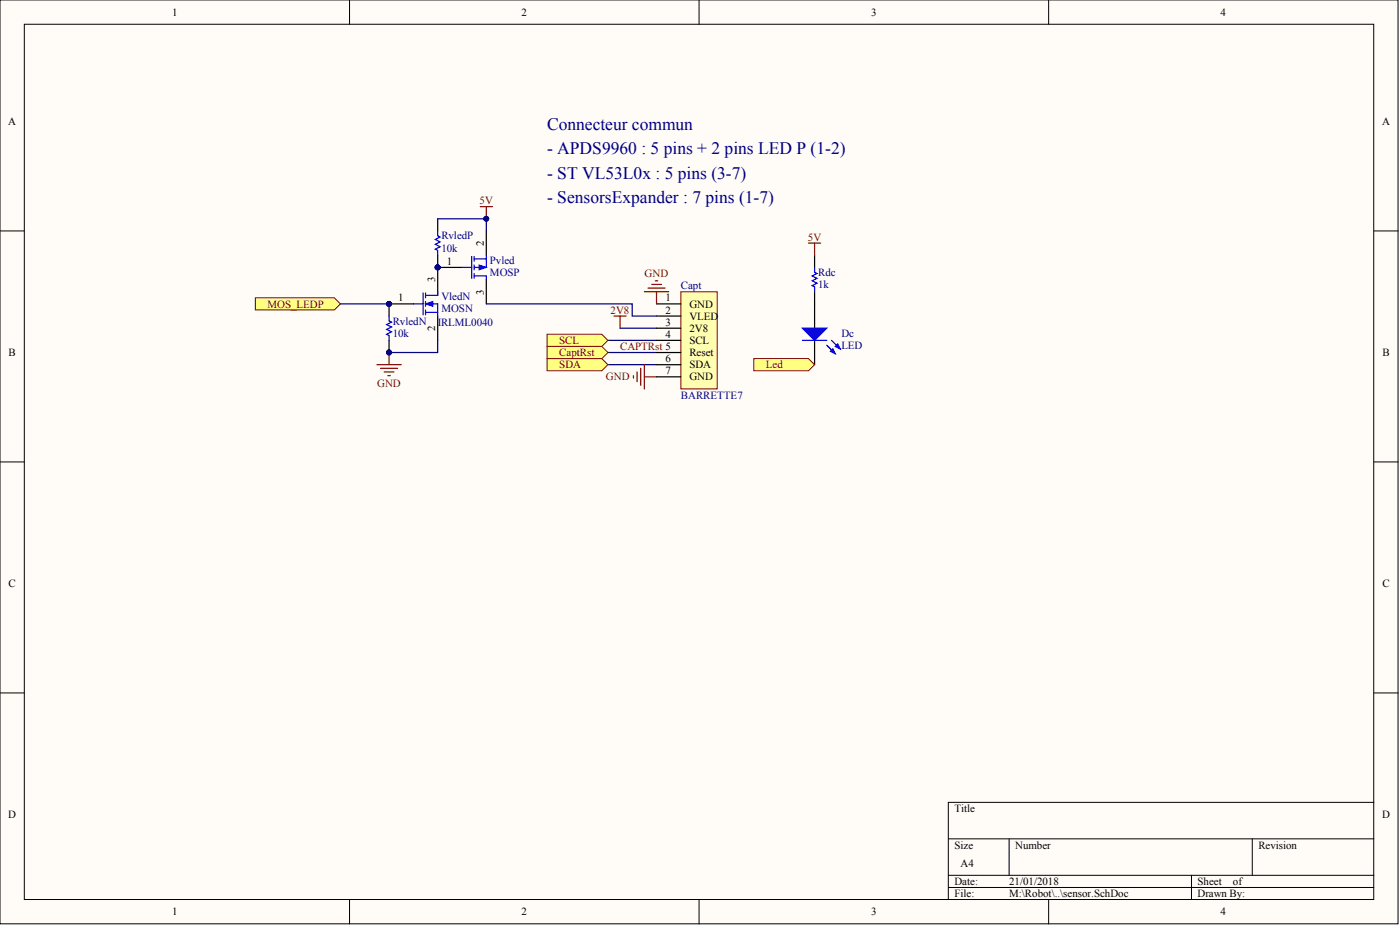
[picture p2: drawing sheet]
<svg xmlns="http://www.w3.org/2000/svg" width="243mm" height="161mm" viewBox="0 0 243 161" stroke-linecap="round" stroke-linejoin="round" font-family="sans-serif">
<g fill="#fffcf8" stroke="#000" stroke-width=".17">
<path d="M0 0h243.1v160.5h-243.1z"/>
<path d="M4.2 4.2h234.6v152.1h-234.6z"/>
</g>
<g fill="none" stroke="#000" stroke-width=".17">
<path d="M60.8 0v4.2M121.5 0v4.2M182.3 0v4.2M0 40.1h4.2M238.9 40.1h4.2M0 80.2h4.2M238.9 80.2h4.2M0 120.4h4.2M238.9 120.4h4.2M238.9 139.4h-74v16.9M60.8 156.3v4.2M121.5 156.3v4.2"/>
<path d="M164.9 145.7h74M164.9 152.1h74M164.9 154.2h74M175.5 145.7v6.4M182.3 156.3v4.2M207.2 152.1v4.2M217.7 145.7v6.4"/>
</g>
<path d="M76.1 38v2.1M67.6 52.8h4.3M67.6 59.1v2.1M76.1 54.9v4.2M80.3 46.5h-4.2v4.2M84.6 40.1v4.2M84.6 48.6v4.2" fill="none" stroke="#000" stroke-width=".21"/>
<g fill="none" stroke="#00f" stroke-width=".21">
<path d="M67.6 54.9v.8l.5 .3-.9 .4 .9 .4-.9 .4 .9 .5-.9 .4 .4 .2v.8M71.9 52.8h1.7M73.6 50.9v3.8M74 52.8h2.1v2.1M74 54.3h2.1M74 50.9v.8M74 52.4v.8M74 53.8v.9M76.1 40.1v.9l.4 .2-.8 .4 .8 .4-.8 .4 .8 .5-.8 .4 .4 .2v.8M76.1 50.7v.6h-2.1M80.3 46.5h1.7M82 44.6v3.8"/>
<path d="M82.4 47.9h2.2v.7M82.4 45h2.2M82.4 44.6v.8M82.4 46v.9M82.4 47.5v.9M84.6 44.3v2.2h-2.2"/>
</g>
<g fill="#00f" stroke="#00f" stroke-width=".17">
<path d="M74 52.8l1.3-.4v.8z"/>
<path d="M83.3 46l1.3 .5-1.3 .4z"/>
</g>
<g fill="none" stroke="#800000" stroke-width=".21">
<path d="M83.5 35.9h2.1M84.6 35.9v2.1M106.8 54.9h2.1M107.8 54.9v2.1M65.5 63.4h4.3M66.2 64h2.9M66.8 64.6h1.7M67.4 65.3h.5M67.6 61.2v2.2M110.1 65.3v.4M110.8 64.6v1.7M111.4 64v2.9"/>
<path d="M112 63.4v4.2M112 65.5h2.2"/>
</g>
<g fill="#000080" stroke="#000080" stroke-width=".17">
<circle cx="84.5" cy="38" r=".41"/>
<circle cx="67.6" cy="61.2" r=".41"/>
</g>
<path d="M76.1 38h8.5v2.1M59.2 52.8h8.4M76.1 59.1v2.1h-8.5M105.7 59.1h8.5M107.8 57h6.4M105.7 61.2h8.5M105.7 63.4h8.5" fill="none" stroke="#000080" stroke-width=".21"/>
<path d="M118.4 50.7h6.3v16.9h-6.3z" fill="#ffffb0" stroke="#800000" stroke-width=".17"/>
<path d="M114.2 52.8h4.2M114.2 54.9h4.2M114.2 57h4.2M114.2 59.1h4.2M114.2 61.2h4.2M114.2 63.4h4.2M114.2 65.5h4.2" fill="none" stroke="#000" stroke-width=".21"/>
<path d="M112 50.7h4.3M112.7 50h2.9M113.3 49.4h1.7M113.9 48.8h.5M114.2 50.7v2.1" fill="none" stroke="#800000" stroke-width=".21"/>
<g fill="#ffff80" stroke="#800000" stroke-width=".17">
<path d="M95.1 58.1h9.5l1.1 1-1.1 1.1h-9.5z" fill-rule="evenodd"/>
<path d="M95.1 62.3h9.5l1.1 1.1-1.1 1h-9.5z" fill-rule="evenodd"/>
<path d="M95.1 60.2h9.5l1.1 1-1.1 1.1h-9.5z" fill-rule="evenodd"/>
</g>
<path d="M141.6 44.3v2.2M141.6 50.7v6.3M141.6 59.1v4.3" fill="none" stroke="#000" stroke-width=".21"/>
<path d="M139.5 59.1h4.2M141.6 46.5v.8l.5 .2-.9 .4 .9 .5-.9 .4 .9 .4-.9 .4 .4 .2v.9M143.7 60l1.5 1.5M144.6 59.1l1.5 1.5" fill="none" stroke="#00f" stroke-width=".21"/>
<path d="M140.6 42.2h2.1M141.6 42.2v2.1" fill="none" stroke="#800000" stroke-width=".21"/>
<g fill="#00f" stroke="#00f" stroke-width=".21">
<path d="M139.5 57h4.2l-2.1 2.1z"/>
<path d="M144.4 61l.4-.4 .4 .9z"/>
<path d="M145.2 60.2l.4-.4 .5 .8z"/>
</g>
<g fill="#ffff80" stroke="#800000" stroke-width=".17">
<path d="M131.1 62.3h9.5l1 1.1-1 1h-9.5z" fill-rule="evenodd"/>
<path d="M44.4 51.7h13.7l1.1 1.1-1.1 1h-13.7z" fill-rule="evenodd"/>
</g>
<path d="M84.6 52.8h25.3v2.1h4.3" fill="none" stroke="#000080" stroke-width=".21"/>
<g font-size="3.2" fill="#000080">
<text x="75.5" y="45.9">PIRvledP02</text>
<text x="67" y="54.4">PIRvledN01</text>
</g>
<g font-size="3" fill="#000080">
<text x="95.1" y="22.6">Connecteur commun</text>
<text x="95.1" y="26.8">- APDS9960 : 5 pins + 2 pins LED P (1-2)</text>
<text x="95.1" y="31">- ST VL53L0x : 5 pins (3-7)</text>
<text x="95.1" y="35.2">- SensorsExpander : 7 pins (1-7)</text>
</g>
<g font-size="1.9">
<text x="29.9" y="2.7">1</text>
<text x="90.7" y="2.7">2</text>
<text x="151.5" y="2.7">3</text>
<text x="212.2" y="2.7">4</text>
<text x="1.4" y="21.7">A</text>
<text x="240.3" y="21.7">A</text>
<text x="77.7" y="46">1</text>
<text x="84.1" y="42.7" transform="rotate(-90 84.1 42.7)">2</text>
<text x="69.2" y="52.4">1</text>
<text x="75.7" y="49" transform="rotate(-90 75.7 49)">3</text>
<text x="84.1" y="51.2" transform="rotate(-90 84.1 51.2)">3</text>
<text x="115.7" y="52.4">1</text>
<text x="119.9" y="53.4">GND</text>
<text x="75.7" y="57.5" transform="rotate(-90 75.7 57.5)">2</text>
<text x="115.7" y="54.5">2</text>
<text x="115.7" y="56.6">3</text>
<text x="115.7" y="58.7">4</text>
<text x="119.9" y="55.5">VLED</text>
<text x="119.9" y="57.7">2V8</text>
<text x="119.9" y="59.8">SCL</text>
<text x="1.5" y="61.9">B</text>
<text x="115.7" y="62.9">6</text>
<text x="115.7" y="65">7</text>
<text x="119.9" y="61.9">Reset</text>
<text x="119.9" y="64">SDA</text>
<text x="240.4" y="61.9">B</text>
<text x="119.9" y="66.1">GND</text>
<text x="1.5" y="102">C</text>
<text x="240.4" y="102">C</text>
<text x="1.4" y="142.1">D</text>
<text x="165.9" y="141.1">Title</text>
<text x="240.3" y="142.1">D</text>
<text x="165.9" y="147.4">Size</text>
<text x="176.5" y="147.4">Number</text>
<text x="218.8" y="147.4">Revision</text>
<text x="165.9" y="153.8">Date:</text>
<text x="165.9" y="155.9">File:</text>
<text x="167" y="150.6">A4</text>
<text x="175.5" y="153.8">21/01/2018</text>
<text x="175.5" y="155.9">M:\Robot\..\sensor.SchDoc</text>
<text x="208.2" y="153.8">Sheet</text>
<text x="208.2" y="155.9">Drawn By:</text>
<text x="214.4" y="153.8">of</text>
<text x="29.9" y="159">1</text>
<text x="90.7" y="159">2</text>
<text x="151.5" y="159">3</text>
<text x="212.2" y="159">4</text>
</g>
<g font-size="1.9" fill="#800000">
<text x="83.4" y="35.5">5V</text>
<text x="140.5" y="41.8">5V</text>
<text x="46.5" y="53.4">MOS_LEDP</text>
<text x="112.1" y="48.1">GND</text>
<text x="97.2" y="59.8">SCL</text>
<text x="106.2" y="54.5">2V8</text>
<text x="97.2" y="64">SDA</text>
<text x="97.2" y="61.9">CaptRst</text>
<text x="107.8" y="60.8">CAPTRst 5</text>
<text x="133.2" y="64">Led</text>
<text x="65.6" y="67.2">GND</text>
<text x="105.4" y="66.1">GND</text>
</g>
<g font-size="1.9" fill="#000080">
<text x="76.7" y="41.6">RvledP</text>
<text x="76.7" y="43.7">10k</text>
<text x="85.2" y="45.8">Pvled</text>
<text x="85.2" y="47.9">MOSP</text>
<text x="142.3" y="47.9">Rdc</text>
<text x="76.7" y="52.2">VledN</text>
<text x="118.4" y="50.3">Capt</text>
<text x="142.3" y="50">1k</text>
<text x="68.3" y="56.4">RvledN</text>
<text x="68.3" y="58.5">10k</text>
<text x="76.1" y="56.6">IRLML0040</text>
<text x="76.7" y="54.3">MOSN</text>
<text x="146.3" y="58.5">Dc</text>
<text x="146.3" y="60.6">LED</text>
<text x="118.4" y="69.3">BARRETTE7</text>
</g>
</svg>
